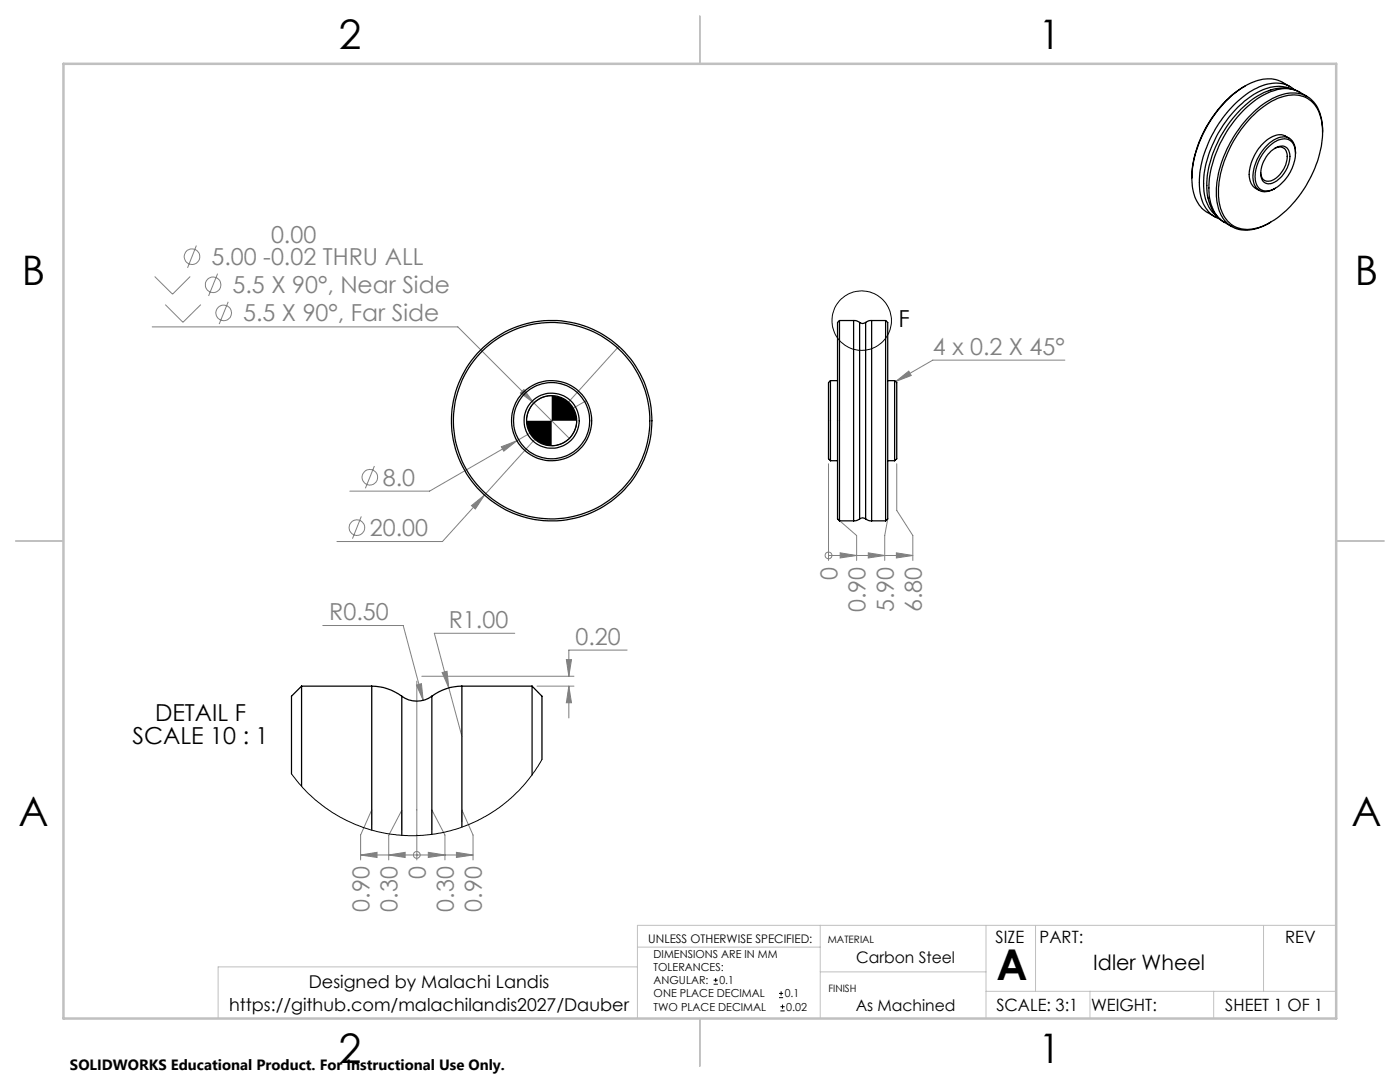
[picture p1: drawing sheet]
<svg xmlns="http://www.w3.org/2000/svg" width="279mm" height="216mm" viewBox="0 0 279 216" stroke-linecap="round" stroke-linejoin="round" font-family="sans-serif">
<g fill="none" stroke="#808080" stroke-width=".2">
<path d="M30.9 55.2l3.5 3.5 3.6-3.5M39.2 49l-1.8 4.4M43.4 54.6l-1.8 4.5M30.4 65.2h61l22.2 22.3M33 60.8l3.5 3.5 3.6-3.5M45.5 60.2l-1.8 4.5M103.9 78.4l.7-.7 1.9 2.7zM117 79.9l-13.8 8M123.5 69.1l-26.8 29.7M178.8 76.1l2.6-2.1 .5 .9zM212.5 71.9h-26.3l-7.4 4.2M74.7 93l-1.8 4.4"/>
<path d="M96.7 98.8l-8.4 9.3h-21.1M100 89.1l3.2-1.2-2.7 2.1zM103.2 87.9l-17.5 10.1h-15.9M165.3 92.5v19.3M179 92.5v9.3l3.2 5.1v4.9M72.1 103l-1.8 4.5M94.1 100.9l2.6-2.1-1.8 2.8zM165.3 110.8h.1M165.3 110.8h16.9M167.1 103.5l3.9 3.4v4.9M167.7 110.3l3.3 .5-3.3 .5zM173.3 110.3l3.3 .5-3.3 .5z"/>
<path d="M177.2 103.5l-.6 3.4v4.9M178.9 110.3l3.3 .5-3.3 .5zM64.4 124.8h16.1l4 14.9M83.1 136.7l1-.3 .4 3.3zM83.2 135.9v35.7M84.2 134.9h30.3M88.2 134.2l1-.3 .4 3.4zM89.6 137.3l2.6 9.6M102.7 126.4h-16l2.9 10.9M107.2 136.9h7.3M113 131.6h1.1l-.6 3.3zM113.5 136.9l.6 3.3h-1.1z"/>
<path d="M113.5 136.9v6.4M125.2 129.7h-11.7v5.2M72 170.6l3.2-.5v1zM72 170.6h22.4M74.2 164.6v-3l-2.2 5v5M77.6 170.6l3.3-.5v1zM80.2 165.7v-4l-2.6 5v4.9M83.2 170.6h.1M85.5 170.1l3.3 .5-3.3 .5zM86.2 165.5v-3.9l2.6 5v5M91.1 170.1l3.3 .5-3.3 .5zM92.2 164v-2.4l2.2 5v5"/>
<circle cx="38.3" cy="51.2" r="1.55"/>
<circle cx="42.5" cy="56.8" r="1.55"/>
<circle cx="44.7" cy="62.4" r="1.55"/>
<circle cx="73.8" cy="95.2" r="1.56"/>
<circle cx="71.2" cy="105.3" r="1.56"/>
<circle cx="165.4" cy="110.8" r=".67"/>
<circle cx="83.2" cy="170.6" r=".68"/>
</g>
<g fill="none" stroke="#000" stroke-width=".2">
<path d="M110.1 79a4.9 4.9 0 0 0-5 5M115.1 84a4.9 4.9 0 0 1-5 4.9M142.4 196.4h.9M142.4 195.6h.9M142.8 195.2v.8M155.5 199.1h.8M155.5 198.2h.8M155.9 197.8v.8M155.8 201.7h.8M155.8 200.9h.8M156.2 200.4v.9"/>
<circle cx="172" cy="64" r="5.9"/>
</g>
<path d="M127.2 189h36.5M127.2 192.9h-83.7v10.3M163.7 184.6v18.6M163.7 193.9h33.1M196.8 184.6v18.6M196.8 197.8h69.9M206.7 184.6v13.2M217.5 197.8v5.4M242.2 197.8v5.4M252.2 184.6v13.2M266.7 184.6h-139.5v18.6" fill="none" stroke="#c0c0c0" stroke-width=".2"/>
<path d="M139.7 3.2v9.5M3.1 107.9h9.6M266.7 107.9h9.5M139.7 203.2v9.6" fill="none" stroke="#c0c0c0" stroke-width=".25"/>
<path d="M12.7 12.7h254v190.5h-254z" fill="none" stroke="#c0c0c0" stroke-width=".5"/>
<path d="M105.1 84a4.9 4.9 0 0 0 5 4.9v-4.9zM110.1 79v5h5a4.9 4.9 0 0 0-5-5z" fill="#000"/>
<g fill="#808080">
<path d="M167.7 110.3l3.3 .5-3.3 .5zM173.3 110.3l3.3 .5-3.3 .5zM178.9 110.3l3.3 .5-3.3 .5zM77.6 170.6l3.3-.5v1zM72 170.6l3.2-.5v1zM85.5 170.1l3.3 .5-3.3 .5zM91.1 170.1l3.3 .5-3.3 .5z"/>
<path d="M104.6 77.7l-.7 .7 2.6 2zM100 89.1l.5 .9 2.7-2.1zM94.1 100.9l.8 .7 1.8-2.8zM178.8 76.1l2.6-2.1 .5 .9zM83.1 136.7l1.4 3-.4-3.3zM88.2 134.2l1.4 3.1-.4-3.4zM113 131.6h1.1l-.6 3.3zM113.5 136.9l.6 3.3h-1.1z"/>
</g>
<g fill="none" stroke="#000" stroke-width=".25">
<path d="M248.5 17.2a23.1 23.1 0 0 0-10.6 16.4l-.1 1.9M253.5 18a7.3 7.3 0 0 1 5.9 .4M253.6 17.9a19.5 19.5 0 0 0-10.2 9.7 18.4 18.4 0 0 0-2.3 12.1 7.2 7.2 0 0 0 3.3 4.7M257.5 17.3l.9 .6M257.5 17.3l-1.5-.9a7.5 7.5 0 0 0-7.6 .9 23.7 23.7 0 0 0-10.4 16l-.2 2.2M257.5 17.7a8.2 8.2 0 0 0-7.7 1.5 22.9 22.9 0 0 0-9.6 18 7.6 7.6 0 0 0 2.6 5.9M257.5 17.3a7.5 7.5 0 0 0-7.7 .8 23.3 23.3 0 0 0-10.4 18.3 7.6 7.6 0 0 0 2.9 6.7l.2 .2M259.4 18.4a6.9 6.9 0 0 0-6.7 .3 22.6 22.6 0 0 0-10.4 12.9 14.7 14.7 0 0 0-.4 9.8 5.7 5.7 0 0 0 2.5 3M259.4 18.4l1.4 .8M237.8 35.5a7.7 7.7 0 0 0 3 6.8l1.7 1M249.8 23.4a12.7 12.7 0 0 1 8.2-4.5 5.5 5.5 0 0 1 5.7 4.9 19.5 19.5 0 0 1-3 13.2 19.2 19.2 0 0 1-9.1 8.3 5.7 5.7 0 0 1-7.5-2.5 13.3 13.3 0 0 1 0-10 24.5 24.5 0 0 1 5.7-9.4zM252.9 29.5a4.2 4.2 0 0 1 4.2-1.7 3.1 3.1 0 0 1 1.4 3.5 8.5 8.5 0 0 1-5 6.7 2.26 2.26 0 0 1-3-2.4 8.7 8.7 0 0 1 2.4-6.1z"/>
<path d="M253.6 30.2a2.53 2.53 0 0 1 3.2-.7 3.2 3.2 0 0 1 .2 3.6 5.2 5.2 0 0 1-3.9 3.6 1.94 1.94 0 0 1-1.5-2.6 6.5 6.5 0 0 1 2-3.9zM254.4 29.6a1.58 1.58 0 0 1 1.8 0 1.58 1.58 0 0 1 .7 1.6 5.4 5.4 0 0 1-3.5 4.9 1.49 1.49 0 0 1-1.8-1.7M257.3 27.6l-.8-.4a3.3 3.3 0 0 0-3.6 .7 9.4 9.4 0 0 0-3.6 7.6 3 3 0 0 0 1.2 2.1l.8 .4M258.6 30.6a2.87 2.87 0 0 0-2-3.3 5.5 5.5 0 0 0-4.8 2.9 7.6 7.6 0 0 0-1.4 6.7 2.45 2.45 0 0 0 3.7 .9l.4-.2M263.9 26.4a7.9 7.9 0 0 0-2.8-7 7.2 7.2 0 0 0-7.6 .5 23.3 23.3 0 0 0-10 13.5 13.6 13.6 0 0 0 .2 9.5 5.7 5.7 0 0 0 7.4 2.6l2.5-1.2M242.5 43.3l1 .4M244.4 44.4l1.5 .8M165.7 76v15.9M165.7 76l-.4 .3v15.2l.4 .4M165.7 76h1.4M167.5 64v39.9M167.5 64l-.4 .3v39.2l.4 .4"/>
<path d="M167.5 64h2.9M170.4 64h.6l.6 .3M170.4 64v39.9M171.6 64.3a.96 .96 0 0 0 1.2 0M171.6 64.3v39.2M172.8 64.3v39.2M174 64h-.7l-.5 .3M174 64v39.9M174 64h2.7M176.7 64l.5 .3v39.2l-.5 .4M176.7 64v39.9M177.2 76h1.3"/>
<path d="M178.5 76l.5 .3v15.2l-.5 .4M178.5 76v15.9M165.7 91.9h1.4M177.2 91.9h1.3M167.5 103.9h2.9M171.6 103.5l-.6 .4h-.6M171.6 103.5a.96 .96 0 0 1 1.2 0M172.8 103.5l.5 .4h.7M174 103.9h2.7M60.2 136.9v20M60.2 136.9l-2 2v15.5M60.2 136.9h14"/>
<path d="M74.2 136.9a10.3 10.3 0 0 1 6 2M74.2 136.9v28.7M80.2 138.9a5 5 0 0 0 6 0M80.2 138.9v27.8M86.2 138.9v27.6M92.2 136.9a10.1 10.1 0 0 0-6 2M92.2 136.9v28.1M92.2 136.9h14M106.2 136.9l2 2v12.6M106.2 136.9v17.7"/>
<circle cx="110.1" cy="83.9" r="19.6"/>
<circle cx="110.1" cy="83.9" r="5"/>
<circle cx="110.1" cy="83.9" r="8"/>
<circle cx="110.1" cy="83.9" r="7.6"/>
<circle cx="110.1" cy="83.9" r="5.5"/>
<circle cx="110.1" cy="83.9" r="20"/>
</g>
<path d="M108.2 151.5l-1.4 2.3-1.8 2.3-1.4 1.6-2 1.8a29.7 29.7 0 0 1-43.4-5.1" fill="none" stroke="#000" stroke-width=".2"/>
<text font-size="8.5" x="198.9" y="195.5">A</text>
<g font-size="8.1">
<text x="67.6" y="9.7">2</text>
<text x="207.3" y="9.7">1</text>
<text x="4.4" y="57">B</text>
<text x="270.4" y="57">B</text>
<text x="3.7" y="164.9">A</text>
<text x="269.7" y="164.9">A</text>
<text x="67.6" y="212.2">2</text>
<text x="207.3" y="212.2">1</text>
</g>
<g font-size="4.7" fill="#808080">
<text x="42.2" y="52.9">5.00 -0.02 THRU ALL</text>
<text x="54.1" y="48.4">0.00</text>
<text x="46.4" y="58.5">5.5 X 90°, Near Side</text>
<text x="48.5" y="64.1">5.5 X 90°, Far Side</text>
<text x="186.2" y="70.8">4 x 0.2 X 45°</text>
<text x="76.4" y="96.9">8.0</text>
<text x="73.8" y="107">20.00</text>
<text x="167.1" y="115.7" transform="rotate(-90 167.1 115.7)">0</text>
<text x="65.7" y="123.8">R0.50</text>
<text x="89.6" y="125.3">R1.00</text>
<text x="172.7" y="122.2" transform="rotate(-90 172.7 122.2)">0.90</text>
<text x="178.4" y="122.2" transform="rotate(-90 178.4 122.2)">5.90</text>
<text x="184" y="122.2" transform="rotate(-90 184 122.2)">6.80</text>
<text x="114.8" y="128.7">0.20</text>
<text x="85" y="175.5" transform="rotate(-90 85 175.5)">0</text>
<text x="73.7" y="181.9" transform="rotate(-90 73.7 181.9)">0.90</text>
<text x="79.3" y="181.9" transform="rotate(-90 79.3 181.9)">0.30</text>
<text x="90.6" y="181.9" transform="rotate(-90 90.6 181.9)">0.30</text>
<text x="96.2" y="181.9" transform="rotate(-90 96.2 181.9)">0.90</text>
</g>
<g font-size="4.7">
<text x="179.3" y="65.3">F</text>
<text x="30.9" y="144">DETAIL F</text>
<text x="26.5" y="148.5">SCALE 10 : 1</text>
</g>
<text font-size="4.2" x="218.2" y="193.5">Idler Wheel</text>
<g font-size="3.5">
<text x="61.6" y="197.1">Designed by Malachi Landis</text>
<text x="45.7" y="201.7">https://github.com/malachilandis2027/Dauber</text>
</g>
<g font-size="3.4">
<text x="198.7" y="188.1">SIZE</text>
<text x="207.5" y="188.1">PART:</text>
<text x="256.5" y="188.2">REV</text>
<text x="198.8" y="201.7">SCALE: 3:1</text>
<text x="217.7" y="201.8">WEIGHT:</text>
<text x="244.5" y="201.7">SHEET 1 OF 1</text>
</g>
<g font-size="3.2">
<text x="170.9" y="192.2">Carbon Steel</text>
<text x="170.8" y="201.7">As Machined</text>
</g>
<text font-size="3" x="14" y="213.5">SOLIDWORKS Educational Product. For Instructional Use Only.</text>
<text font-size="2.4" x="129.4" y="188.1">UNLESS OTHERWISE SPECIFIED:</text>
<g font-size="2.2">
<text x="130.4" y="191.1">DIMENSIONS ARE IN MM</text>
<text x="130.4" y="193.7">TOLERANCES:</text>
<text x="130.4" y="196.4">ANGULAR:</text>
<text x="143.6" y="196.4">0.1</text>
<text x="130.4" y="199">ONE PLACE DECIMAL</text>
<text x="130.4" y="201.7">TWO PLACE DECIMAL</text>
<text x="156.6" y="199">0.1</text>
<text x="156.9" y="201.7">0.02</text>
</g>
<g font-size="2">
<text x="165.2" y="188.1">MATERIAL</text>
<text x="165.4" y="197.9">FINISH</text>
</g>
</svg>
